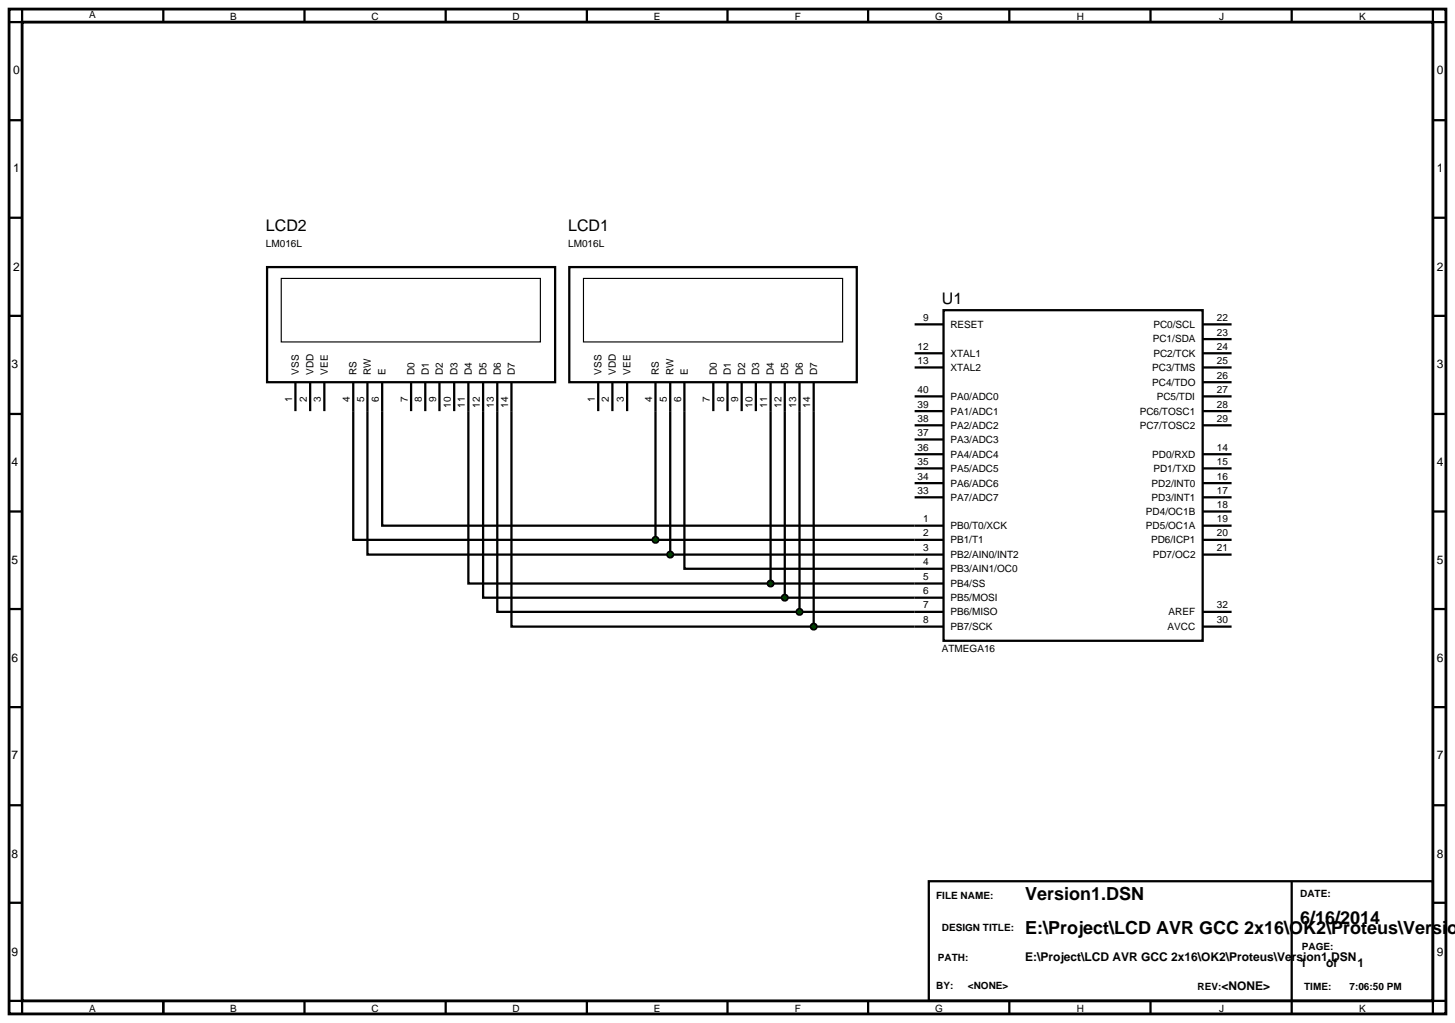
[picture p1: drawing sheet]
<svg xmlns="http://www.w3.org/2000/svg" width="257mm" height="180mm" viewBox="0 0 257 180" stroke-linecap="round" stroke-linejoin="round" font-family="sans-serif">
<path d="M1.6 1.6h253.4v177.2h-253.4zM3.9 3.9h248.8v172.6h-248.8z" fill="none" stroke="#000" stroke-width=".5"/>
<g fill="none" stroke="#000" stroke-width=".4">
<path d="M3.9 1.6v2.3h-2.3M28.8 1.6v2.3M53.7 1.6v2.3M78.6 1.6v2.3M103.5 1.6v2.3M128.3 1.6v2.3M153.1 1.6v2.3M178 1.6v2.3M202.9 1.6v2.3M227.8 1.6v2.3M252.7 1.6v2.3h2.3M1.6 21.2h2.3"/>
<path d="M1.6 38.4h2.3M252.7 21.2h2.3M252.7 38.4h2.3M1.6 55.7h2.3M47.1 47.1h50.8v20.3h-50.8zM100.4 47.1h50.7v20.3h-50.7zM161.3 57.2h5.1M166.4 54.7h45.7v58.3h-45.7zM212.1 57.2h5.1M212.1 59.8h5.1M252.7 55.7h2.3M1.6 73h2.3"/>
<path d="M52.1 67.4v5.1M54.7 67.4v5.1M57.2 67.4v5.1M62.3 67.4v27.8h53.3M64.8 67.4v30.4h53.4M67.4 67.4v25.3h99M72.5 67.4v5.1M75 67.4v5.1M77.5 67.4v5.1M80.1 67.4v5.1M82.6 67.4v35.5h53.3M85.2 67.4v38h53.2"/>
<path d="M87.7 67.4v40.5h53.3M90.2 67.4v43.1h53.3M105.5 67.4v5.1M108 67.4v5.1M110.6 67.4v5.1M115.6 67.4v27.8M118.2 67.4v30.4M120.7 67.4v32.9h45.7M125.8 67.4v5.1M128.3 67.4v5.1M130.8 67.4v5.1M133.3 67.4v5.1"/>
<path d="M135.9 67.4v35.5M138.4 67.4v38M141 67.4v40.5M143.5 67.4v43.1M161.3 64.8h5.1M161.3 62.3h5.1M161.3 69.9h5.1M161.3 72.5h5.1M161.3 75h5.1M161.3 77.5h5.1M212.1 64.8h5.1M212.1 62.3h5.1"/>
<path d="M212.1 67.4h5.1M212.1 69.9h5.1M212.1 72.5h5.1M212.1 75h5.1M252.7 73h2.3M1.6 90.2h2.3M115.6 95.2h50.8M118.2 97.8h48.2M161.3 80.1h5.1M161.3 82.6h5.1M161.3 85.2h5.1M161.3 87.7h5.1"/>
<path d="M212.1 90.2h5.1M212.1 97.8h5.1M212.1 95.2h5.1M212.1 92.7h5.1M212.1 80.1h5.1M212.1 82.6h5.1M212.1 85.2h5.1M212.1 87.7h5.1M252.7 90.2h2.3M1.6 107.4h2.3M135.9 102.9h30.5M138.4 105.4h28"/>
<path d="M141 107.9h25.4M143.5 110.5h22.9M212.1 110.5h5.1M212.1 107.9h5.1M252.7 107.4h2.3M1.6 124.7h2.3M252.7 124.7h2.3M1.6 142h2.3M1.6 159.2h2.3M163.8 155.4h88.9v21.1h-88.9zM227.8 155.4v23.4M252.7 142h2.3"/>
<path d="M252.7 159.2h2.3M1.6 176.5h2.3v2.3M28.8 176.5v2.3M53.7 176.5v2.3M78.6 176.5v2.3M103.5 176.5v2.3M128.3 176.5v2.3M153.1 176.5v2.3M178 176.5v2.3M202.9 176.5v2.3M255 176.5h-2.3v2.3"/>
</g>
<path d="M49.6 49.1h45.7v11.2h-45.7zM102.9 49.1h45.7v11.2h-45.7z" fill="none" stroke="#000" stroke-width=".2"/>
<g fill="#004000" stroke="#000" stroke-width=".4">
<path d="M143.1 110.2l.4-.2-.5 .5zM143.5 110l.3 .1 .2 .4zM144 110.5l-.1 .3-.4 .2zM143 110.5l.5 .5-.3-.1z"/>
<path d="M140.7 107.5l.3-.1-.5 .5zM141 107.4l.3 .1 .2 .4zM141.5 107.9l-.1 .3-.4 .2zM140.5 107.9l.5 .5-.4-.2z"/>
<path d="M138.1 105l.3-.1-.5 .5zM138.4 104.9l.4 .2 .1 .3zM138.9 105.4l-.2 .4-.3 .1zM137.9 105.4l.5 .5-.3-.1z"/>
<path d="M135.6 102.5l.3-.1-.5 .5zM135.9 102.4l.3 .1 .2 .4zM135.9 103.4l.5-.5-.2 .4zM135.4 102.9l.5 .5-.3-.1z"/>
<path d="M117.9 97.4l.3-.1-.5 .5zM118.2 97.3l.3 .1 .2 .4zM118.7 97.8l-.2 .4-.3 .1zM117.7 97.8l.5 .5-.4-.2z"/>
<path d="M115.3 94.8l.3-.1-.5 .5zM115.6 94.7l.3 .1 .2 .4zM116.1 95.2l-.1 .3-.4 .2zM115.1 95.2l.5 .5-.4-.2z"/>
</g>
<g fill="#004000">
<path d="M143 110.5l.5-.5 .5 .5-.5 .5z"/>
<path d="M141 107.4l.5 .5-.5 .5-.5-.5z"/>
<path d="M138.4 104.9l.5 .5-.5 .5-.5-.5z"/>
<path d="M135.9 102.4l.5 .5-.5 .5-.5-.5z"/>
<path d="M118.2 97.3l.5 .5-.5 .5-.5-.5z"/>
<path d="M115.6 94.7l.5 .5-.5 .5-.5-.5z"/>
</g>
<g font-size="3.2">
<text x="180.8" y="158.8">Version1.DSN</text>
<text x="180.8" y="164.7">E:\Project\LCD AVR GCC 2x16\OK2\Proteus\Version</text>
<text x="229.3" y="162.9">6/16/2014</text>
</g>
<g font-size="2.8">
<text x="46.9" y="40.8">LCD2</text>
<text x="100.2" y="40.8">LCD1</text>
<text x="166.1" y="53.6">U1</text>
</g>
<g font-size="2.1">
<text x="2.3" y="13.1">0</text>
<text x="253.4" y="13.1">0</text>
<text x="2.3" y="30.4">1</text>
<text x="253.4" y="30.4">1</text>
<text x="2.3" y="47.7">2</text>
<text x="253.4" y="47.7">2</text>
<text x="2" y="64.9">3</text>
<text x="253.4" y="64.9">3</text>
<text x="2" y="82.2">4</text>
<text x="253.4" y="82.2">4</text>
<text x="2" y="99.4">5</text>
<text x="253.4" y="99.4">5</text>
<text x="2" y="116.7">6</text>
<text x="253.4" y="116.7">6</text>
<text x="2" y="133.9">7</text>
<text x="253.4" y="133.9">7</text>
<text x="2" y="151.2">8</text>
<text x="253.4" y="151.2">8</text>
<text x="2" y="168.5">9</text>
<text x="180.8" y="169.5">E:\Project\LCD AVR GCC 2x16\OK2\Proteus\Version1.DSN</text>
<text x="229.3" y="170.5">1</text>
<text x="233.9" y="170.5">of</text>
<text x="239.4" y="170.5">1</text>
<text x="253.4" y="168.5">9</text>
<text x="215.4" y="174.6">&lt;NONE&gt;</text>
</g>
<g font-size="1.8">
<text x="15.7" y="3.2">A</text>
<text x="40.6" y="3.5">B</text>
<text x="65.5" y="3.5">C</text>
<text x="90.4" y="3.5">D</text>
<text x="115.3" y="3.5">E</text>
<text x="140.2" y="3.5">F</text>
<text x="164.9" y="3.5">G</text>
<text x="189.9" y="3.5">H</text>
<text x="215" y="3.5">J</text>
<text x="239.7" y="3.5">K</text>
<text x="46.9" y="43.6">LM016L</text>
<text x="100.2" y="43.6">LM016L</text>
<text x="162.8" y="56.6">9</text>
<text x="167.6" y="57.8">RESET</text>
<text x="203.4" y="57.8">PC0/SCL</text>
<text x="214.6" y="56.6">22</text>
<text x="214.6" y="59.2">23</text>
<text x="161.8" y="64.2">13</text>
<text x="161.8" y="61.7">12</text>
<text x="167.6" y="65.4">XTAL2</text>
<text x="167.6" y="62.9">XTAL1</text>
<text x="203.2" y="65.4">PC3/TMS</text>
<text x="203.3" y="60.4">PC1/SDA</text>
<text x="203.4" y="62.9">PC2/TCK</text>
<text x="214.6" y="61.7">24</text>
<text x="214.6" y="64.2">25</text>
<text x="51.5" y="70.9" transform="rotate(-90 51.5 70.9)">1</text>
<text x="52.7" y="66.1" transform="rotate(-90 52.7 66.1)">VSS</text>
<text x="54.1" y="70.9" transform="rotate(-90 54.1 70.9)">2</text>
<text x="55.3" y="66.1" transform="rotate(-90 55.3 66.1)">VDD</text>
<text x="56.6" y="70.9" transform="rotate(-90 56.6 70.9)">3</text>
<text x="57.8" y="66.1" transform="rotate(-90 57.8 66.1)">VEE</text>
<text x="61.7" y="70.9" transform="rotate(-90 61.7 70.9)">4</text>
<text x="62.9" y="66.1" transform="rotate(-90 62.9 66.1)">RS</text>
<text x="64.2" y="70.9" transform="rotate(-90 64.2 70.9)">5</text>
<text x="65.4" y="66.1" transform="rotate(-90 65.4 66.1)">RW</text>
<text x="66.8" y="70.9" transform="rotate(-90 66.8 70.9)">6</text>
<text x="68" y="66.1" transform="rotate(-90 68 66.1)">E</text>
<text x="71.9" y="70.9" transform="rotate(-90 71.9 70.9)">7</text>
<text x="73.1" y="66.1" transform="rotate(-90 73.1 66.1)">D0</text>
<text x="74.4" y="70.9" transform="rotate(-90 74.4 70.9)">8</text>
<text x="75.6" y="66.1" transform="rotate(-90 75.6 66.1)">D1</text>
<text x="76.9" y="70.9" transform="rotate(-90 76.9 70.9)">9</text>
<text x="78.1" y="66.1" transform="rotate(-90 78.1 66.1)">D2</text>
<text x="79.5" y="71.9" transform="rotate(-90 79.5 71.9)">10</text>
<text x="80.7" y="66.1" transform="rotate(-90 80.7 66.1)">D3</text>
<text x="82" y="71.9" transform="rotate(-90 82 71.9)">11</text>
<text x="83.2" y="66.1" transform="rotate(-90 83.2 66.1)">D4</text>
<text x="84.6" y="71.9" transform="rotate(-90 84.6 71.9)">12</text>
<text x="85.8" y="66.1" transform="rotate(-90 85.8 66.1)">D5</text>
<text x="87.1" y="71.9" transform="rotate(-90 87.1 71.9)">13</text>
<text x="88.3" y="66.1" transform="rotate(-90 88.3 66.1)">D6</text>
<text x="89.6" y="71.9" transform="rotate(-90 89.6 71.9)">14</text>
<text x="90.8" y="66.1" transform="rotate(-90 90.8 66.1)">D7</text>
<text x="104.9" y="70.9" transform="rotate(-90 104.9 70.9)">1</text>
<text x="106.1" y="66.1" transform="rotate(-90 106.1 66.1)">VSS</text>
<text x="107.4" y="70.9" transform="rotate(-90 107.4 70.9)">2</text>
<text x="108.6" y="66.1" transform="rotate(-90 108.6 66.1)">VDD</text>
<text x="110" y="70.9" transform="rotate(-90 110 70.9)">3</text>
<text x="111.2" y="66.1" transform="rotate(-90 111.2 66.1)">VEE</text>
<text x="115" y="70.9" transform="rotate(-90 115 70.9)">4</text>
<text x="116.2" y="66.1" transform="rotate(-90 116.2 66.1)">RS</text>
<text x="117.6" y="70.9" transform="rotate(-90 117.6 70.9)">5</text>
<text x="118.8" y="66.1" transform="rotate(-90 118.8 66.1)">RW</text>
<text x="120.1" y="70.9" transform="rotate(-90 120.1 70.9)">6</text>
<text x="121.3" y="66.1" transform="rotate(-90 121.3 66.1)">E</text>
<text x="125.2" y="70.9" transform="rotate(-90 125.2 70.9)">7</text>
<text x="126.4" y="66.1" transform="rotate(-90 126.4 66.1)">D0</text>
<text x="127.7" y="70.9" transform="rotate(-90 127.7 70.9)">8</text>
<text x="128.9" y="66.1" transform="rotate(-90 128.9 66.1)">D1</text>
<text x="130.2" y="70.9" transform="rotate(-90 130.2 70.9)">9</text>
<text x="131.4" y="66.1" transform="rotate(-90 131.4 66.1)">D2</text>
<text x="132.7" y="71.9" transform="rotate(-90 132.7 71.9)">10</text>
<text x="133.9" y="66.1" transform="rotate(-90 133.9 66.1)">D3</text>
<text x="135.3" y="71.9" transform="rotate(-90 135.3 71.9)">11</text>
<text x="136.5" y="66.1" transform="rotate(-90 136.5 66.1)">D4</text>
<text x="137.8" y="71.9" transform="rotate(-90 137.8 71.9)">12</text>
<text x="139" y="66.1" transform="rotate(-90 139 66.1)">D5</text>
<text x="140.4" y="71.9" transform="rotate(-90 140.4 71.9)">13</text>
<text x="141.6" y="66.1" transform="rotate(-90 141.6 66.1)">D6</text>
<text x="142.9" y="71.9" transform="rotate(-90 142.9 71.9)">14</text>
<text x="144.1" y="66.1" transform="rotate(-90 144.1 66.1)">D7</text>
<text x="161.8" y="71.9">39</text>
<text x="161.8" y="69.3">40</text>
<text x="167.6" y="70.5">PA0/ADC0</text>
<text x="203.2" y="68">PC4/TDO</text>
<text x="204" y="70.5">PC5/TDI</text>
<text x="214.6" y="66.8">26</text>
<text x="214.6" y="69.3">27</text>
<text x="214.6" y="71.9">28</text>
<text x="161.8" y="76.9">37</text>
<text x="161.8" y="74.4">38</text>
<text x="167.6" y="75.6">PA2/ADC2</text>
<text x="167.6" y="73.1">PA1/ADC1</text>
<text x="201" y="73.1">PC6/TOSC1</text>
<text x="201" y="75.6">PC7/TOSC2</text>
<text x="214.6" y="74.4">29</text>
<text x="161.8" y="82">35</text>
<text x="161.8" y="79.5">36</text>
<text x="167.6" y="83.2">PA5/ADC5</text>
<text x="167.6" y="80.7">PA4/ADC4</text>
<text x="167.6" y="78.1">PA3/ADC3</text>
<text x="203.2" y="80.7">PD0/RXD</text>
<text x="203.4" y="83.2">PD1/TXD</text>
<text x="214.6" y="79.5">14</text>
<text x="214.6" y="82">15</text>
<text x="161.8" y="87.1">33</text>
<text x="161.8" y="84.6">34</text>
<text x="167.6" y="88.3">PA7/ADC7</text>
<text x="167.6" y="85.8">PA6/ADC6</text>
<text x="203.1" y="85.8">PD2/INT0</text>
<text x="203.1" y="88.3">PD3/INT1</text>
<text x="214.6" y="84.6">16</text>
<text x="214.6" y="87.1">17</text>
<text x="214.6" y="89.6">18</text>
<text x="162.8" y="92.1">1</text>
<text x="162.8" y="94.6">2</text>
<text x="167.6" y="93.3">PB0/T0/XCK</text>
<text x="167.6" y="95.8">PB1/T1</text>
<text x="202.1" y="90.8">PD4/OC1B</text>
<text x="202.1" y="93.3">PD5/OC1A</text>
<text x="203" y="95.8">PD6/ICP1</text>
<text x="214.6" y="92.1">19</text>
<text x="214.6" y="94.6">20</text>
<text x="162.8" y="97.2">3</text>
<text x="162.8" y="99.7">4</text>
<text x="167.6" y="98.4">PB2/AIN0/INT2</text>
<text x="167.6" y="100.9">PB3/AIN1/OC0</text>
<text x="203.3" y="98.4">PD7/OC2</text>
<text x="214.6" y="97.2">21</text>
<text x="162.8" y="102.3">5</text>
<text x="162.8" y="104.8">6</text>
<text x="162.8" y="107.3">7</text>
<text x="167.6" y="103.5">PB4/SS</text>
<text x="167.6" y="106">PB5/MOSI</text>
<text x="214.6" y="107.3">32</text>
<text x="162.8" y="109.9">8</text>
<text x="167.6" y="108.5">PB6/MISO</text>
<text x="167.6" y="111.1">PB7/SCK</text>
<text x="205.9" y="111.1">AVCC</text>
<text x="206.1" y="108.5">AREF</text>
<text x="214.6" y="109.9">30</text>
<text x="166.1" y="115">ATMEGA16</text>
<text x="165.1" y="158.6">FILE NAME:</text>
<text x="229.3" y="158.1">DATE:</text>
<text x="166.1" y="164.2">DESIGN TITLE:</text>
<text x="229.6" y="167.5">PAGE:</text>
<text x="165.4" y="169.5">PATH:</text>
<text x="15.7" y="178.4">A</text>
<text x="40.6" y="178.4">B</text>
<text x="65.5" y="178.4">C</text>
<text x="90.4" y="178.4">D</text>
<text x="115.3" y="178.4">E</text>
<text x="140.2" y="178.4">F</text>
<text x="164.9" y="178.4">G</text>
<text x="165.1" y="174.4">BY:</text>
<text x="170.7" y="174.4">&lt;NONE&gt;</text>
<text x="189.9" y="178.4">H</text>
<text x="211.2" y="174.6">REV:</text>
<text x="215" y="178.4">J</text>
<text x="230" y="174.6">TIME:</text>
<text x="238" y="174.6">7:06:50 PM</text>
<text x="239.7" y="178.4">K</text>
</g>
</svg>
